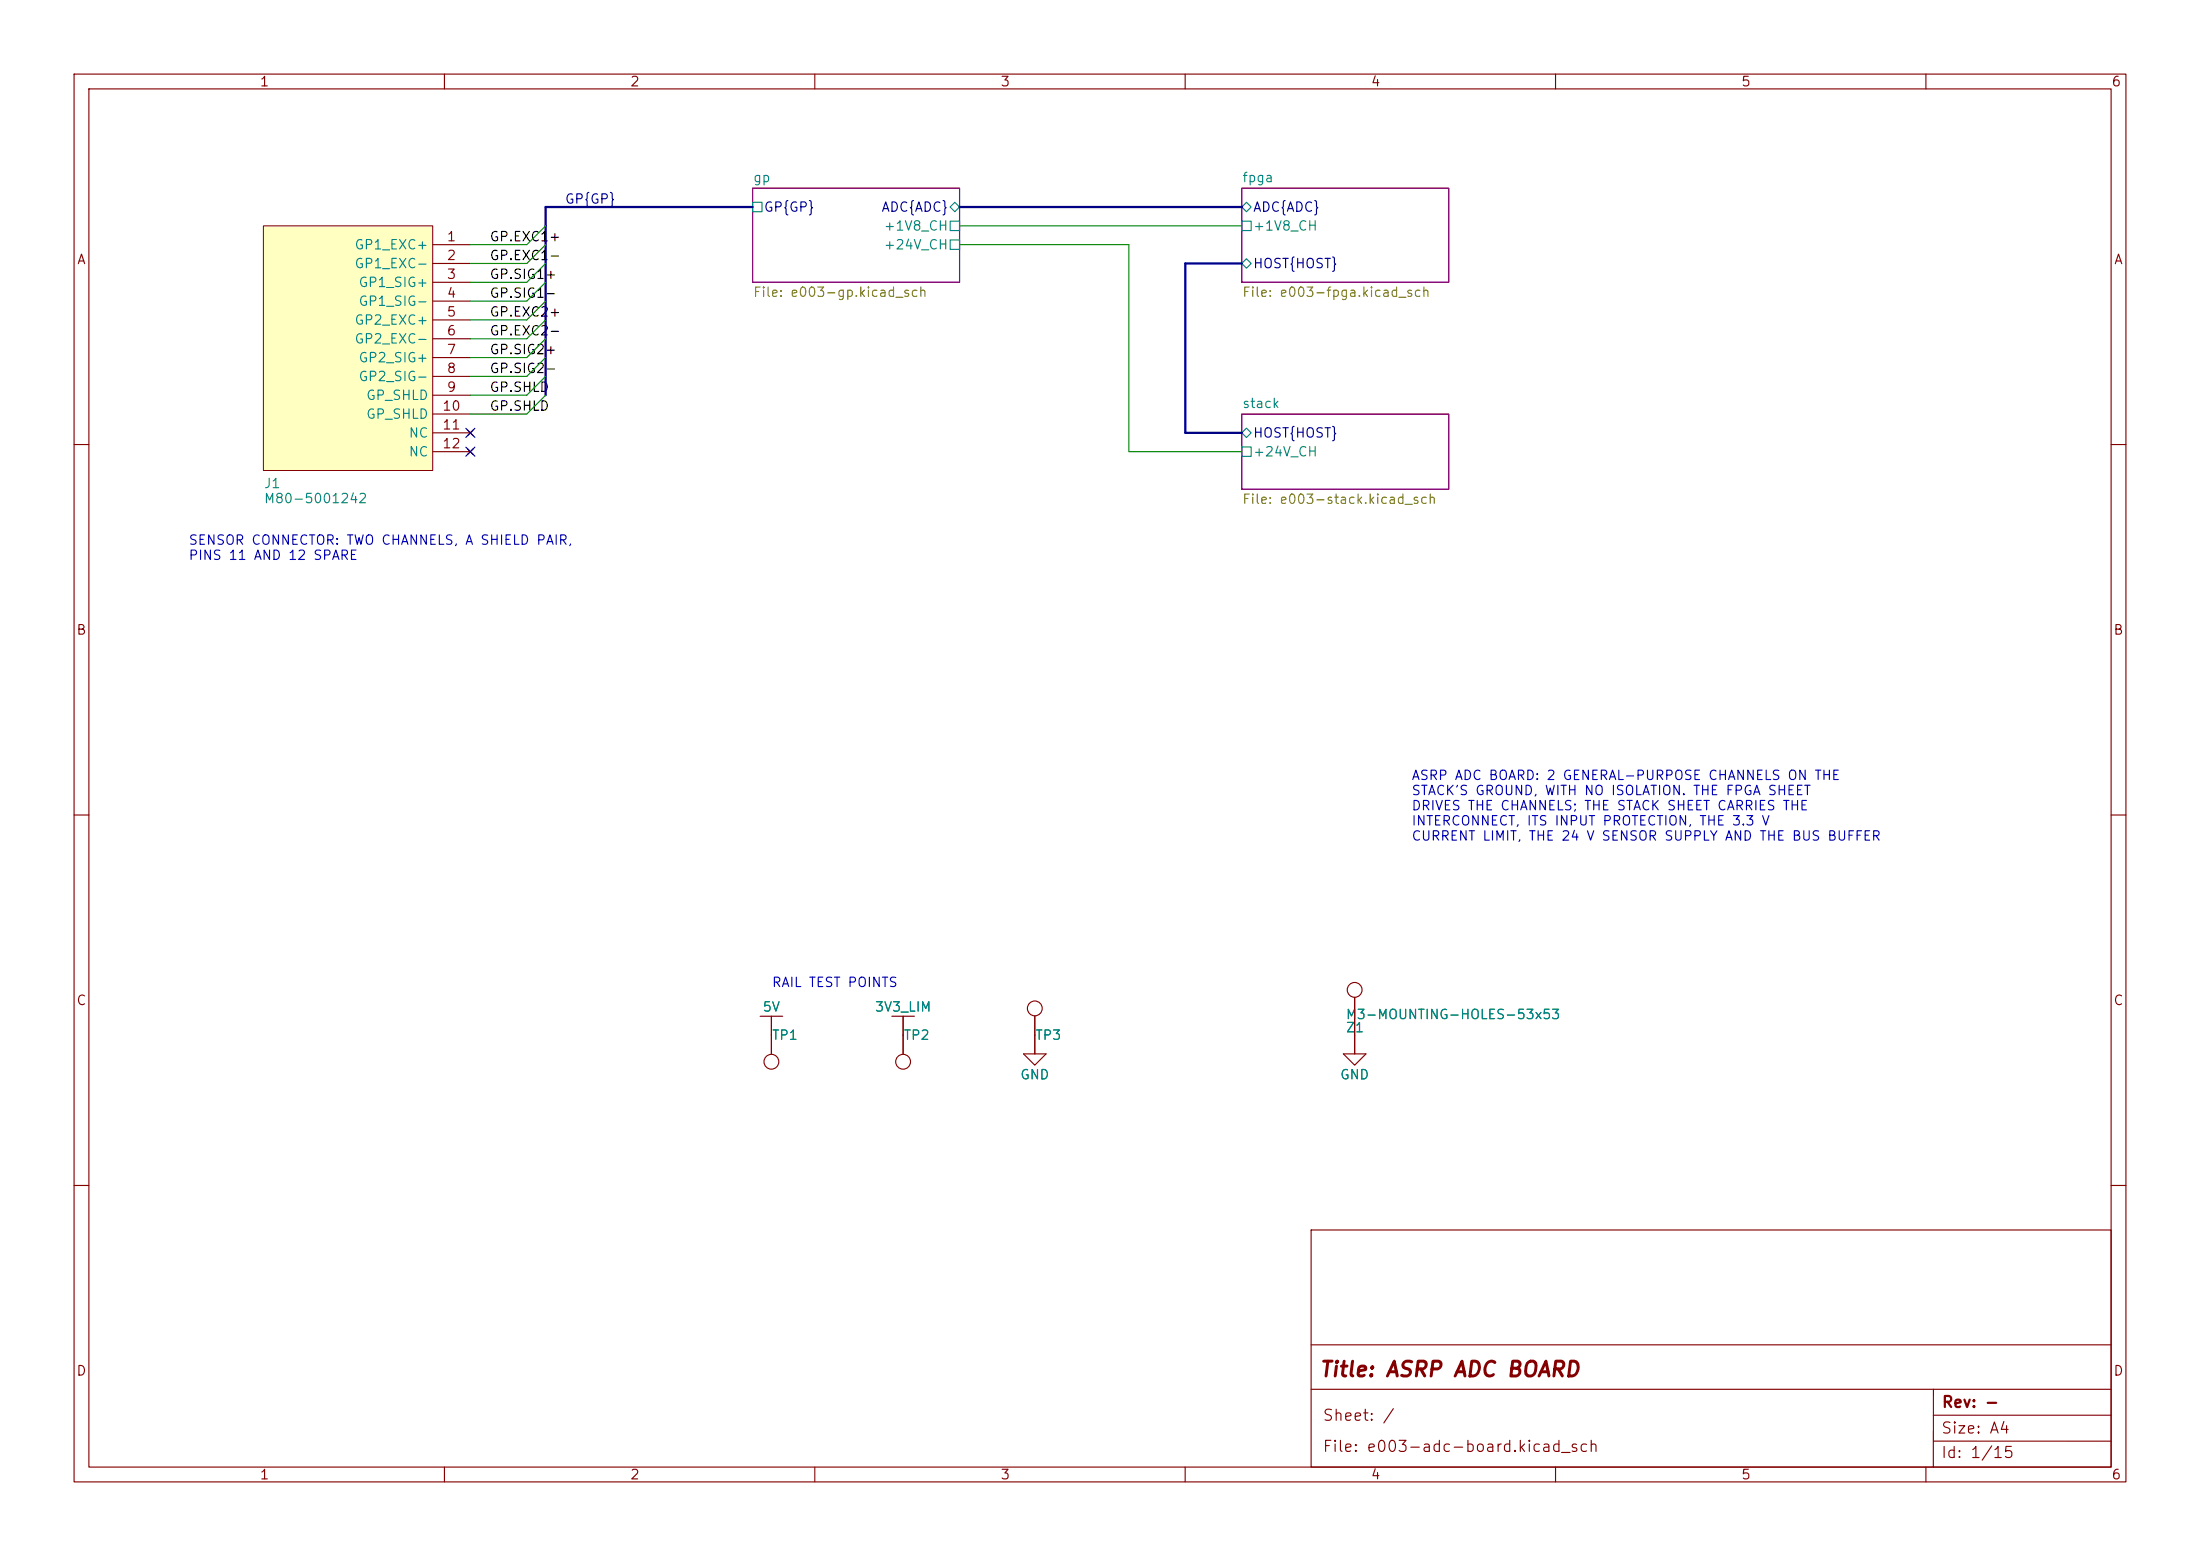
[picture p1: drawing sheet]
<svg xmlns="http://www.w3.org/2000/svg" width="297mm" height="210mm" viewBox="0 0 297 210" stroke-linecap="round" stroke-linejoin="round" font-family="sans-serif">
<g fill="none" stroke="#840000" stroke-width=".15">
<path d="M10 10h277v190h-277zM12 12h273v186h-273zM60 10v2M110 10v2M160 10v2M210 10v2M260 10v2M10 60h2M285 60h2M10 110h2M285 110h2M102.6 137.2h3.1"/>
<path d="M104.1 137.2v5M120.4 137.2h3M121.9 137.2v5M139.7 137.2v5M182.9 134.6v7.6M138.2 142.2h3l-1.5 1.6zM181.4 142.2h3l-1.5 1.6zM10 160h2M177 166h108v32h-108zM285 160h2M60 198v2M110 198v2"/>
<path d="M160 198v2M177 187.5h108M177 181.5h108M210 198v2M260 198v2M261 194.5h24M261 191h24M261 187.5v10.5"/>
<circle cx="139.7" cy="136.1" r="1"/>
<circle cx="182.9" cy="133.6" r="1"/>
<circle cx="104.1" cy="143.3" r="1"/>
<circle cx="121.9" cy="143.3" r="1"/>
</g>
<path d="M101.6 25.4h27.9v12.7h-27.9zM167.6 25.4h28v12.7h-28zM167.6 55.9h28v10.1h-28z" fill="none" stroke="#840084" stroke-width=".15"/>
<path d="M101.6 27.3h1.3v1.3h-1.3zM128.3 27.9l.6-.6 .6 .6-.6 .7zM128.3 29.8h1.2v1.3h-1.2zM128.3 32.4h1.2v1.3h-1.2zM167.6 27.9l.7-.6 .6 .6-.6 .7zM167.6 29.8h1.3v1.3h-1.3zM167.6 35.6l.7-.7 .6 .7-.6 .6zM167.6 58.4l.7-.6 .6 .6-.6 .7zM167.6 60.3h1.3v1.3h-1.3z" fill="none" stroke="#008484" stroke-width=".15"/>
<path d="M35.6 30.5h22.8v33h-22.8z" fill="#ffffc2"/>
<path d="M35.6 30.5h22.8v33h-22.8z" fill="none" stroke="#800000" stroke-width=".14"/>
<g fill="none" stroke="#840000" stroke-width=".15">
<path d="M58.4 33h5.1M58.4 35.6h5.1M58.4 38.1h5.1M58.4 40.6h5.1M58.4 43.2h5.1M58.4 45.7h5.1M58.4 48.3h5.1M58.4 50.8h5.1M58.4 53.3h5.1M58.4 55.9h5.1M58.4 58.4h5.1M63.1 58l.8 .8"/>
<path d="M63.9 58l-.8 .8M58.4 61h5.1M63.1 60.6l.8 .7M63.9 60.6l-.8 .7M104.1 137.2v5M121.9 137.2v5M139.7 137.2v5M182.9 134.6v7.6"/>
</g>
<path d="M101.6 27.9h-27.9v25.4M129.5 27.9h38.1M167.6 35.6h-7.6v22.8h7.6" fill="none" stroke="#000084" stroke-width=".3"/>
<path d="M73.7 30.5l-2.6 2.5h-7.6M73.7 38.1l-2.6 2.5h-7.6M73.7 35.6l-2.6 2.5h-7.6M73.7 33l-2.6 2.6h-7.6M129.5 33h22.9v28h15.2M129.5 30.5h38.1M73.7 45.7l-2.6 2.6h-7.6M73.7 40.6l-2.6 2.6h-7.6M73.7 43.2l-2.6 2.5h-7.6M73.7 50.8l-2.6 2.5h-7.6M73.7 53.3l-2.6 2.6h-7.6M73.7 48.3l-2.6 2.5h-7.6" fill="none" stroke="#008400" stroke-width=".15"/>
<path d="M62.9 57.8l1.2 1.2M64.1 57.8l-1.2 1.2M62.9 60.4l1.2 1.2M64.1 60.4l-1.2 1.2" fill="none" stroke="#000084" stroke-width=".15"/>
<text font-size="2" fill="#840000" x="178" y="186.3">Title: ASRP ADC BOARD</text>
<g font-size="1.5" fill="#840000">
<text x="262" y="190.4">Rev: -</text>
<text x="178.5" y="196.3">File: e003-adc-board.kicad_sch</text>
<text x="178.5" y="192.1">Sheet: /</text>
<text x="262" y="193.9">Size: A4</text>
<text x="262" y="197.2">Id: 1/15</text>
</g>
<g font-size="1.3" fill="#840000">
<text x="35" y="12">1</text>
<text x="85" y="12">2</text>
<text x="135" y="12">3</text>
<text x="185" y="12">4</text>
<text x="235" y="12">5</text>
<text x="285" y="12">6</text>
<text x="10.3" y="36">A</text>
<text x="60.2" y="32.9">1</text>
<text x="60.2" y="35.4">2</text>
<text x="285.3" y="36">A</text>
<text x="60.2" y="38">3</text>
<text x="60.2" y="40.5">4</text>
<text x="60.2" y="43">5</text>
<text x="60.2" y="45.6">6</text>
<text x="60.2" y="48.1">7</text>
<text x="60.2" y="50.7">8</text>
<text x="60.2" y="53.2">9</text>
<text x="59.6" y="55.7">10</text>
<text x="59.6" y="58.3">11</text>
<text x="59.6" y="60.8">12</text>
<text x="10.2" y="86">B</text>
<text x="285.2" y="86">B</text>
<text x="10.2" y="136">C</text>
<text x="285.2" y="136">C</text>
<text x="10.2" y="186">D</text>
<text x="285.2" y="186">D</text>
<text x="35" y="200">1</text>
<text x="85" y="200">2</text>
<text x="135" y="200">3</text>
<text x="185" y="200">4</text>
<text x="235" y="200">5</text>
<text x="285" y="200">6</text>
</g>
<g font-size="1.3" fill="#000084">
<text x="76.2" y="27.8">GP{GP}</text>
<text x="103" y="28.9">GP{GP}</text>
<text x="118.9" y="28.9">ADC{ADC}</text>
<text x="169.1" y="28.9">ADC{ADC}</text>
<text x="169.1" y="36.5">HOST{HOST}</text>
<text x="169.1" y="59.4">HOST{HOST}</text>
</g>
<g font-size="1.3" fill="#008484">
<text x="101.6" y="24.9">gp</text>
<text x="167.6" y="24.9">fpga</text>
<text x="47.8" y="34">GP1_EXC+</text>
<text x="119.2" y="31.4">+1V8_CH</text>
<text x="119.2" y="34">+24V_CH</text>
<text x="169.1" y="31.4">+1V8_CH</text>
<text x="47.8" y="36.5">GP1_EXC-</text>
<text x="48.3" y="39.1">GP1_SIG+</text>
<text x="48.3" y="41.6">GP1_SIG-</text>
<text x="47.8" y="44.1">GP2_EXC+</text>
<text x="47.8" y="46.7">GP2_EXC-</text>
<text x="48.3" y="49.2">GP2_SIG+</text>
<text x="48.3" y="51.8">GP2_SIG-</text>
<text x="49.3" y="54.3">GP_SHLD</text>
<text x="49.3" y="56.8">GP_SHLD</text>
<text x="55.1" y="59.4">NC</text>
<text x="167.6" y="55.4">stack</text>
<text x="55.1" y="61.9">NC</text>
<text x="169.1" y="61.9">+24V_CH</text>
<text x="35.5" y="66.2">J1</text>
<text x="35.5" y="68.2">M80-5001242</text>
<text x="102.9" y="136.9">5V</text>
<text x="118" y="136.9">3V3_LIM</text>
<text x="181.6" y="137.9">M3-MOUNTING-HOLES-53x53</text>
<text x="104.1" y="140.7">TP1</text>
<text x="121.9" y="140.7">TP2</text>
<text x="139.7" y="140.7">TP3</text>
<text x="181.6" y="139.6">Z1</text>
<text x="137.6" y="146">GND</text>
<text x="180.8" y="146">GND</text>
</g>
<g font-size="1.3">
<text x="66" y="32.9">GP.EXC1+</text>
<text x="66" y="35.4">GP.EXC1-</text>
<text x="66" y="38">GP.SIG1+</text>
<text x="66" y="40.5">GP.SIG1-</text>
<text x="66" y="43.1">GP.EXC2+</text>
<text x="66" y="45.6">GP.EXC2-</text>
<text x="66" y="48.1">GP.SIG2+</text>
<text x="66" y="50.7">GP.SIG2-</text>
<text x="66" y="53.2">GP.SHLD</text>
<text x="66" y="55.8">GP.SHLD</text>
</g>
<g font-size="1.3" fill="#848400">
<text x="101.6" y="40.4">File: e003-gp.kicad_sch</text>
<text x="167.6" y="40.4">File: e003-fpga.kicad_sch</text>
<text x="167.6" y="68.3">File: e003-stack.kicad_sch</text>
</g>
<g font-size="1.3" fill="#0000c2">
<text x="25.4" y="73.8">SENSOR CONNECTOR: TWO CHANNELS, A SHIELD PAIR,</text>
<text x="25.4" y="75.9">PINS 11 AND 12 SPARE</text>
<text x="190.5" y="105.6">ASRP ADC BOARD: 2 GENERAL-PURPOSE CHANNELS ON THE</text>
<text x="190.5" y="107.6">STACK'S GROUND, WITH NO ISOLATION. THE FPGA SHEET</text>
<text x="190.5" y="109.7">DRIVES THE CHANNELS; THE STACK SHEET CARRIES THE</text>
<text x="190.5" y="111.7">INTERCONNECT, ITS INPUT PROTECTION, THE 3.3 V</text>
<text x="190.5" y="113.8">CURRENT LIMIT, THE 24 V SENSOR SUPPLY AND THE BUS BUFFER</text>
<text x="104.1" y="133.5">RAIL TEST POINTS</text>
</g>
</svg>
